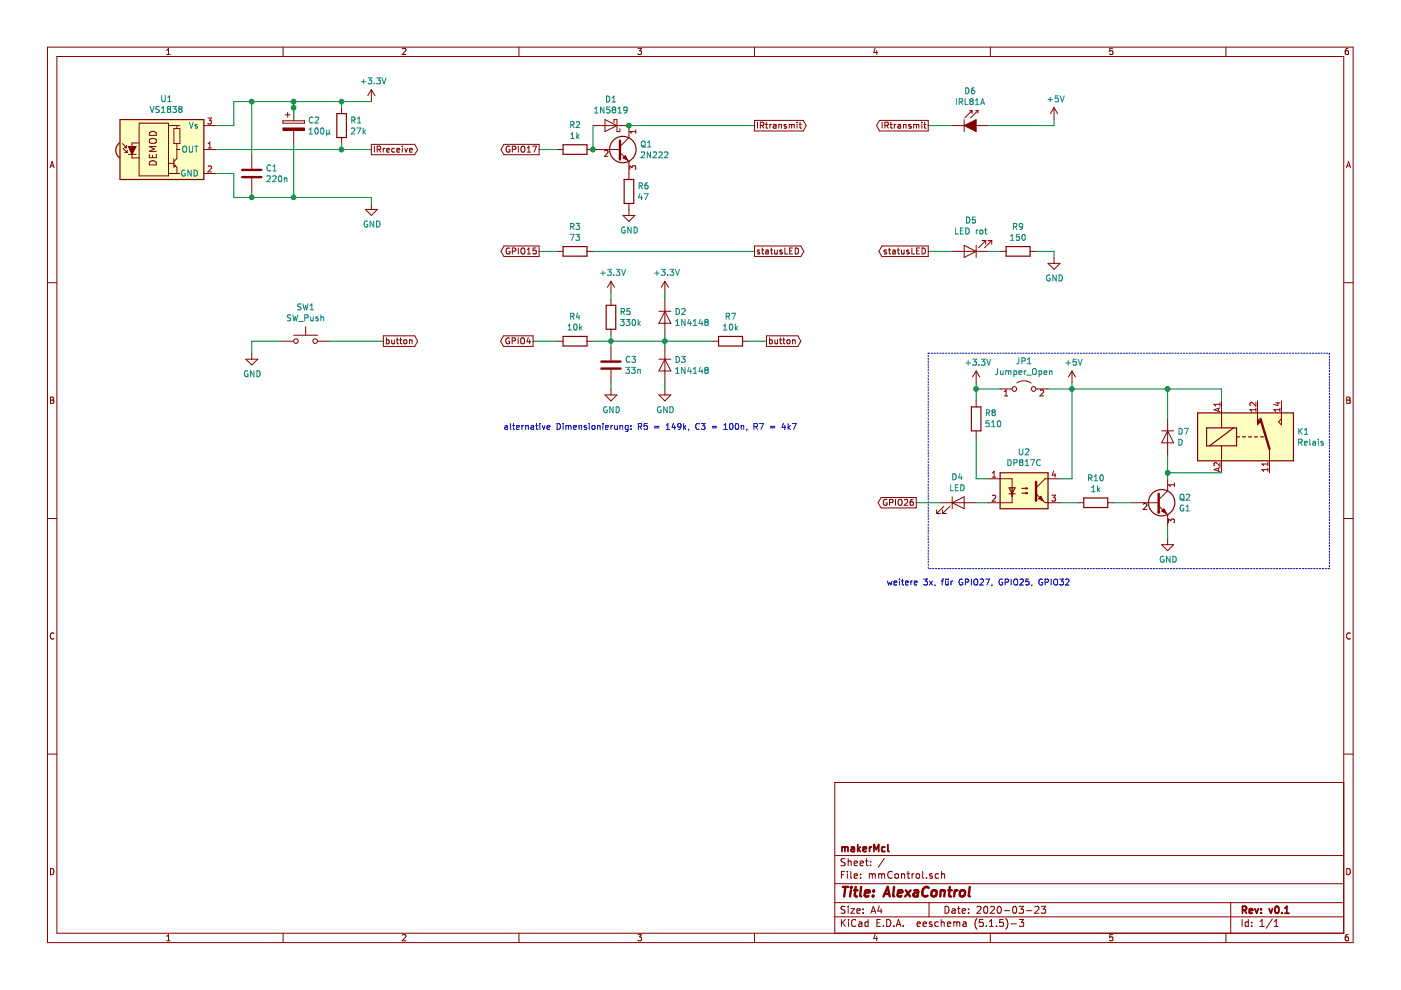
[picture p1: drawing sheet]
EESchema Schematic File Version 4
EELAYER 30 0
EELAYER END
$Descr A4 11693 8268
encoding utf-8
Sheet 1 1
Title "AlexaControl"
Date "2020-03-23"
Rev "v0.1"
Comp "makerMcl"
Comment1 ""
Comment2 ""
Comment3 ""
Comment4 ""
$EndDescr
$Comp
L Device:R R6
U 1 1
P 5250 1600
F 0 "R6" H 5320 1646 50  0000 L CNN
F 1 "47" H 5320 1555 50  0000 L CNN
F 2 "" V 5180 1600 50  0001 C CNN
F 3 "~" H 5250 1600 50  0001 C CNN
	1    5250 1600
	1    0    0    -1  
$EndComp
$Comp
L Device:R R2
U 1 1
P 4800 1250
F 0 "R2" V 4593 1250 50  0000 C CNN
F 1 "1k" V 4684 1250 50  0000 C CNN
F 2 "" V 4730 1250 50  0001 C CNN
F 3 "~" H 4800 1250 50  0001 C CNN
	1    4800 1250
	0    1    1    0   
$EndComp
$Comp
L Device:Q_NPN_CBE Q1
U 1 1
P 5150 1250
F 0 "Q1" H 5341 1296 50  0000 L CNN
F 1 "2N222" H 5341 1205 50  0000 L CNN
F 2 "" H 5350 1350 50  0001 C CNN
F 3 "~" H 5150 1250 50  0001 C CNN
	1    5150 1250
	1    0    0    -1  
$EndComp
$Comp
L Device:D_Schottky D1
U 1 1
P 5100 1050
F 0 "D1" H 5100 834 50  0000 C CNN
F 1 "1N5819" H 5100 925 50  0000 C CNN
F 2 "" H 5100 1050 50  0001 C CNN
F 3 "~" H 5100 1050 50  0001 C CNN
	1    5100 1050
	-1   0    0    1   
$EndComp
Connection ~ 4950 1250
Wire Wire Line
	4950 1050 4950 1250
$Comp
L power:GND #PWR06
U 1 1
P 5250 1750
F 0 "#PWR06" H 5250 1500 50  0001 C CNN
F 1 "GND" H 5255 1577 50  0000 C CNN
F 2 "" H 5250 1750 50  0001 C CNN
F 3 "" H 5250 1750 50  0001 C CNN
	1    5250 1750
	1    0    0    -1  
$EndComp
Text GLabel 6300 1050 2    50   Output ~ 0
IRtransmit
Connection ~ 5250 1050
Text GLabel 4500 1250 0    50   Output ~ 0
GPIO17
Wire Wire Line
	4500 1250 4650 1250
Text GLabel 7750 1050 0    50   Output ~ 0
IRtransmit
$Comp
L LED:IRL81A D6
U 1 1
P 8150 1050
F 0 "D6" H 8100 1340 50  0000 C CNN
F 1 "IRL81A" H 8100 1249 50  0000 C CNN
F 2 "LED_THT:LED_SideEmitter_Rectangular_W4.5mm_H1.6mm" H 8150 1225 50  0001 C CNN
F 3 "http://www.osram-os.com/Graphics/XPic0/00203825_0.pdf" H 8100 1050 50  0001 C CNN
	1    8150 1050
	1    0    0    -1  
$EndComp
$Comp
L power:+5V #PWR010
U 1 1
P 8800 1000
F 0 "#PWR010" H 8800 850 50  0001 C CNN
F 1 "+5V" H 8815 1173 50  0000 C CNN
F 2 "" H 8800 1000 50  0001 C CNN
F 3 "" H 8800 1000 50  0001 C CNN
	1    8800 1000
	1    0    0    -1  
$EndComp
Wire Wire Line
	7950 1050 7750 1050
Text GLabel 7750 2100 0    50   Output ~ 0
statusLED
$Comp
L Device:LED D5
U 1 1
P 8100 2100
F 0 "D5" H 8093 1845 50  0000 C CNN
F 1 "LED rot" H 8093 1936 50  0000 C CNN
F 2 "" H 8100 2100 50  0001 C CNN
F 3 "~" H 8100 2100 50  0001 C CNN
	1    8100 2100
	-1   0    0    1   
$EndComp
$Comp
L power:GND #PWR011
U 1 1
P 8800 2150
F 0 "#PWR011" H 8800 1900 50  0001 C CNN
F 1 "GND" H 8805 1977 50  0000 C CNN
F 2 "" H 8800 2150 50  0001 C CNN
F 3 "" H 8800 2150 50  0001 C CNN
	1    8800 2150
	1    0    0    -1  
$EndComp
Wire Wire Line
	7950 2100 7750 2100
Text GLabel 6300 2100 2    50   Output ~ 0
statusLED
Text GLabel 4500 2100 0    50   Output ~ 0
GPIO15
$Comp
L Device:R R3
U 1 1
P 4800 2100
F 0 "R3" V 4593 2100 50  0000 C CNN
F 1 "73" V 4684 2100 50  0000 C CNN
F 2 "" V 4730 2100 50  0001 C CNN
F 3 "~" H 4800 2100 50  0001 C CNN
	1    4800 2100
	0    1    1    0   
$EndComp
Wire Wire Line
	4650 2100 4500 2100
Text GLabel 3200 2850 2    50   Output ~ 0
button
$Comp
L Switch:SW_Push SW1
U 1 1
P 2550 2850
F 0 "SW1" H 2550 3135 50  0000 C CNN
F 1 "SW_Push" H 2550 3044 50  0000 C CNN
F 2 "" H 2550 3050 50  0001 C CNN
F 3 "~" H 2550 3050 50  0001 C CNN
	1    2550 2850
	1    0    0    -1  
$EndComp
$Comp
L power:GND #PWR01
U 1 1
P 2100 2950
F 0 "#PWR01" H 2100 2700 50  0001 C CNN
F 1 "GND" H 2105 2777 50  0000 C CNN
F 2 "" H 2100 2950 50  0001 C CNN
F 3 "" H 2100 2950 50  0001 C CNN
	1    2100 2950
	1    0    0    -1  
$EndComp
Text GLabel 4450 2850 0    50   Output ~ 0
GPIO4
Text GLabel 6400 2850 2    50   Output ~ 0
button
$Comp
L Device:R R4
U 1 1
P 4800 2850
F 0 "R4" V 4593 2850 50  0000 C CNN
F 1 "10k" V 4684 2850 50  0000 C CNN
F 2 "" V 4730 2850 50  0001 C CNN
F 3 "~" H 4800 2850 50  0001 C CNN
	1    4800 2850
	0    1    1    0   
$EndComp
$Comp
L Device:R R5
U 1 1
P 5100 2650
F 0 "R5" H 5170 2696 50  0000 L CNN
F 1 "330k" H 5170 2605 50  0000 L CNN
F 2 "" V 5030 2650 50  0001 C CNN
F 3 "~" H 5100 2650 50  0001 C CNN
	1    5100 2650
	1    0    0    -1  
$EndComp
$Comp
L Device:R R7
U 1 1
P 6100 2850
F 0 "R7" V 5893 2850 50  0000 C CNN
F 1 "10k" V 5984 2850 50  0000 C CNN
F 2 "" V 6030 2850 50  0001 C CNN
F 3 "~" H 6100 2850 50  0001 C CNN
	1    6100 2850
	0    1    1    0   
$EndComp
$Comp
L Device:C C3
U 1 1
P 5100 3050
F 0 "C3" H 5215 3096 50  0000 L CNN
F 1 "33n" H 5215 3005 50  0000 L CNN
F 2 "" H 5138 2900 50  0001 C CNN
F 3 "~" H 5100 3050 50  0001 C CNN
	1    5100 3050
	1    0    0    -1  
$EndComp
$Comp
L Device:D D2
U 1 1
P 5550 2650
F 0 "D2" V 5504 2729 50  0000 L CNN
F 1 "1N4148" V 5595 2729 50  0000 L CNN
F 2 "" H 5550 2650 50  0001 C CNN
F 3 "~" H 5550 2650 50  0001 C CNN
	1    5550 2650
	0    1    1    0   
$EndComp
Connection ~ 5550 2850
$Comp
L Device:D D3
U 1 1
P 5550 3050
F 0 "D3" V 5504 3129 50  0000 L CNN
F 1 "1N4148" V 5595 3129 50  0000 L CNN
F 2 "" H 5550 3050 50  0001 C CNN
F 3 "~" H 5550 3050 50  0001 C CNN
	1    5550 3050
	0    1    1    0   
$EndComp
$Comp
L power:GND #PWR05
U 1 1
P 5100 3250
F 0 "#PWR05" H 5100 3000 50  0001 C CNN
F 1 "GND" H 5105 3077 50  0000 C CNN
F 2 "" H 5100 3250 50  0001 C CNN
F 3 "" H 5100 3250 50  0001 C CNN
	1    5100 3250
	1    0    0    -1  
$EndComp
$Comp
L power:GND #PWR08
U 1 1
P 5550 3250
F 0 "#PWR08" H 5550 3000 50  0001 C CNN
F 1 "GND" H 5555 3077 50  0000 C CNN
F 2 "" H 5550 3250 50  0001 C CNN
F 3 "" H 5550 3250 50  0001 C CNN
	1    5550 3250
	1    0    0    -1  
$EndComp
$Comp
L power:+3.3V #PWR04
U 1 1
P 5100 2450
F 0 "#PWR04" H 5100 2300 50  0001 C CNN
F 1 "+3.3V" H 5115 2623 50  0000 C CNN
F 2 "" H 5100 2450 50  0001 C CNN
F 3 "" H 5100 2450 50  0001 C CNN
	1    5100 2450
	1    0    0    -1  
$EndComp
Wire Wire Line
	6250 2850 6400 2850
Wire Wire Line
	5250 1050 6300 1050
Wire Wire Line
	4950 2100 6300 2100
Wire Wire Line
	5550 2850 5950 2850
$Comp
L Device:R R9
U 1 1
P 8500 2100
F 0 "R9" V 8293 2100 50  0000 C CNN
F 1 "150" V 8384 2100 50  0000 C CNN
F 2 "" V 8430 2100 50  0001 C CNN
F 3 "~" H 8500 2100 50  0001 C CNN
	1    8500 2100
	0    1    1    0   
$EndComp
Wire Wire Line
	8250 1050 8800 1050
Wire Wire Line
	8650 2100 8800 2100
$Comp
L Interface_Optical:TSDP341xx U1
U 1 1
P 1400 1250
F 0 "U1" H 1388 1675 50  0000 C CNN
F 1 "VS1838" H 1388 1584 50  0000 C CNN
F 2 "OptoDevice:Vishay_MOLD-3Pin" H 1350 875 50  0001 C CNN
F 3 "http://www.vishay.com/docs/82667/tsdp341.pdf" H 2050 1550 50  0001 C CNN
	1    1400 1250
	1    0    0    -1  
$EndComp
$Comp
L power:+3.3V #PWR02
U 1 1
P 3100 850
F 0 "#PWR02" H 3100 700 50  0001 C CNN
F 1 "+3.3V" H 3115 1023 50  0000 C CNN
F 2 "" H 3100 850 50  0001 C CNN
F 3 "" H 3100 850 50  0001 C CNN
	1    3100 850 
	1    0    0    -1  
$EndComp
$Comp
L power:GND #PWR03
U 1 1
P 3100 1700
F 0 "#PWR03" H 3100 1450 50  0001 C CNN
F 1 "GND" H 3105 1527 50  0000 C CNN
F 2 "" H 3100 1700 50  0001 C CNN
F 3 "" H 3100 1700 50  0001 C CNN
	1    3100 1700
	1    0    0    -1  
$EndComp
Text GLabel 3100 1250 2    50   Output ~ 0
IRreceive
Wire Wire Line
	1800 1050 1950 1050
Wire Wire Line
	1800 1450 1950 1450
$Comp
L Device:R R1
U 1 1
P 2850 1050
F 0 "R1" H 2920 1096 50  0000 L CNN
F 1 "27k" H 2920 1005 50  0000 L CNN
F 2 "" V 2780 1050 50  0001 C CNN
F 3 "~" H 2850 1050 50  0001 C CNN
	1    2850 1050
	1    0    0    -1  
$EndComp
$Comp
L Device:C C1
U 1 1
P 2100 1450
F 0 "C1" H 2215 1496 50  0000 L CNN
F 1 "220n" H 2215 1405 50  0000 L CNN
F 2 "" H 2138 1300 50  0001 C CNN
F 3 "~" H 2100 1450 50  0001 C CNN
	1    2100 1450
	1    0    0    -1  
$EndComp
$Comp
L Device:CP C2
U 1 1
P 2450 1050
F 0 "C2" H 2568 1096 50  0000 L CNN
F 1 "100µ" H 2568 1005 50  0000 L CNN
F 2 "" H 2488 900 50  0001 C CNN
F 3 "~" H 2450 1050 50  0001 C CNN
	1    2450 1050
	1    0    0    -1  
$EndComp
Wire Wire Line
	2850 1250 2850 1200
Wire Wire Line
	1800 1250 2850 1250
Wire Wire Line
	2850 1250 3100 1250
Connection ~ 2850 1250
Wire Wire Line
	1950 850  1950 1050
Wire Wire Line
	1950 850  2100 850 
Wire Wire Line
	2850 850  2850 900 
Connection ~ 2850 850 
Wire Wire Line
	2850 850  3100 850 
Wire Wire Line
	2450 850  2450 900 
Connection ~ 2450 850 
Wire Wire Line
	2450 850  2850 850 
Connection ~ 2100 850 
Wire Wire Line
	2100 850  2450 850 
Wire Wire Line
	3100 1700 3100 1650
Wire Wire Line
	3100 1650 2450 1650
Wire Wire Line
	1950 1450 1950 1650
Connection ~ 2450 1650
Wire Wire Line
	3200 2850 2750 2850
Wire Wire Line
	2350 2850 2100 2850
Wire Wire Line
	2100 2850 2100 2950
$Comp
L Isolator:SFH617A-1 U2
U 1 1
P 8550 4100
F 0 "U2" H 8550 4425 50  0000 C CNN
F 1 "DP817C" H 8550 4334 50  0000 C CNN
F 2 "Package_DIP:DIP-4_W7.62mm" H 8350 3900 50  0001 L CIN
F 3 "http://www.vishay.com/docs/83740/sfh617a.pdf" H 8550 4100 50  0001 L CNN
	1    8550 4100
	1    0    0    -1  
$EndComp
$Comp
L Device:LED D4
U 1 1
P 8000 4200
F 0 "D4" H 7993 4416 50  0000 C CNN
F 1 "LED" H 7993 4325 50  0000 C CNN
F 2 "" H 8000 4200 50  0001 C CNN
F 3 "~" H 8000 4200 50  0001 C CNN
	1    8000 4200
	1    0    0    -1  
$EndComp
$Comp
L Device:R R8
U 1 1
P 8150 3500
F 0 "R8" H 8080 3454 50  0000 R CNN
F 1 "510" H 8080 3545 50  0000 R CNN
F 2 "" V 8080 3500 50  0001 C CNN
F 3 "~" H 8150 3500 50  0001 C CNN
	1    8150 3500
	-1   0    0    1   
$EndComp
Text GLabel 7650 4200 0    50   Output ~ 0
GPIO26
Text Notes 7400 4900 0    50   ~ 0
weitere 3x, für GPIO27, GPIO25, GPIO32
Wire Wire Line
	8150 4000 8250 4000
Wire Wire Line
	8250 4200 8150 4200
$Comp
L power:+3.3V #PWR09
U 1 1
P 8150 3200
F 0 "#PWR09" H 8150 3050 50  0001 C CNN
F 1 "+3.3V" H 8165 3373 50  0000 C CNN
F 2 "" H 8150 3200 50  0001 C CNN
F 3 "" H 8150 3200 50  0001 C CNN
	1    8150 3200
	1    0    0    -1  
$EndComp
Wire Wire Line
	8150 3200 8150 3250
Wire Wire Line
	8150 3250 8350 3250
Connection ~ 8150 3250
Wire Wire Line
	8150 3250 8150 3350
$Comp
L Device:R R10
U 1 1
P 9150 4200
F 0 "R10" V 8943 4200 50  0000 C CNN
F 1 "1k" V 9034 4200 50  0000 C CNN
F 2 "" V 9080 4200 50  0001 C CNN
F 3 "~" H 9150 4200 50  0001 C CNN
	1    9150 4200
	0    1    1    0   
$EndComp
$Comp
L Device:Q_NPN_CBE Q2
U 1 1
P 9650 4200
F 0 "Q2" H 9841 4246 50  0000 L CNN
F 1 "G1" H 9841 4155 50  0000 L CNN
F 2 "" H 9850 4300 50  0001 C CNN
F 3 "~" H 9650 4200 50  0001 C CNN
	1    9650 4200
	1    0    0    -1  
$EndComp
$Comp
L Device:D D7
U 1 1
P 9750 3650
F 0 "D7" V 9704 3729 50  0000 L CNN
F 1 "D" V 9795 3729 50  0000 L CNN
F 2 "" H 9750 3650 50  0001 C CNN
F 3 "~" H 9750 3650 50  0001 C CNN
	1    9750 3650
	0    1    1    0   
$EndComp
$Comp
L Relay:FINDER-32.21-x000 K1
U 1 1
P 10400 3650
F 0 "K1" H 10830 3696 50  0000 L CNN
F 1 "Relais" H 10830 3605 50  0000 L CNN
F 2 "Relay_THT:Relay_SPST_Finder_32.21-x300" H 11670 3620 50  0001 C CNN
F 3 "https://gfinder.findernet.com/assets/Series/355/S32EN.pdf" H 10400 3650 50  0001 C CNN
	1    10400 3650
	1    0    0    -1  
$EndComp
Wire Wire Line
	10200 3950 9750 3950
Wire Wire Line
	9750 3250 8950 3250
Wire Wire Line
	9750 3250 9750 3500
Wire Wire Line
	9750 3800 9750 3950
Connection ~ 9750 3950
Wire Wire Line
	9750 3950 9750 4000
Wire Wire Line
	10200 3350 10200 3250
Wire Wire Line
	10200 3250 9750 3250
Connection ~ 9750 3250
Wire Wire Line
	9450 4200 9300 4200
Wire Wire Line
	8850 4200 9000 4200
Wire Wire Line
	8850 4000 8950 4000
Wire Wire Line
	8950 4000 8950 3250
Connection ~ 8950 3250
Wire Wire Line
	8950 3250 8750 3250
Wire Wire Line
	8150 3650 8150 4000
$Comp
L power:GND #PWR013
U 1 1
P 9750 4500
F 0 "#PWR013" H 9750 4250 50  0001 C CNN
F 1 "GND" H 9755 4327 50  0000 C CNN
F 2 "" H 9750 4500 50  0001 C CNN
F 3 "" H 9750 4500 50  0001 C CNN
	1    9750 4500
	1    0    0    -1  
$EndComp
Wire Wire Line
	9750 4500 9750 4400
Wire Wire Line
	8800 1000 8800 1050
Wire Wire Line
	8800 2100 8800 2150
Wire Wire Line
	8350 2100 8250 2100
Wire Wire Line
	7650 4200 7850 4200
Wire Notes Line
	7750 2950 11100 2950
Wire Notes Line
	11100 2950 11100 4750
Wire Notes Line
	11100 4750 7750 4750
Wire Notes Line
	7750 4750 7750 2950
$Comp
L Jumper:Jumper_2_Open JP1
U 1 1
P 8550 3250
F 0 "JP1" H 8550 3485 50  0000 C CNN
F 1 "Jumper_Open" H 8550 3394 50  0000 C CNN
F 2 "" H 8550 3250 50  0001 C CNN
F 3 "~" H 8550 3250 50  0001 C CNN
	1    8550 3250
	1    0    0    -1  
$EndComp
$Comp
L power:+5V #PWR012
U 1 1
P 8950 3200
F 0 "#PWR012" H 8950 3050 50  0001 C CNN
F 1 "+5V" H 8965 3373 50  0000 C CNN
F 2 "" H 8950 3200 50  0001 C CNN
F 3 "" H 8950 3200 50  0001 C CNN
	1    8950 3200
	1    0    0    -1  
$EndComp
Wire Wire Line
	8950 3200 8950 3250
Wire Wire Line
	4950 2850 5100 2850
Wire Wire Line
	5100 2800 5100 2850
Connection ~ 5100 2850
Wire Wire Line
	5100 2850 5550 2850
Wire Wire Line
	5100 2900 5100 2850
Wire Wire Line
	5100 3200 5100 3250
Wire Wire Line
	5550 3200 5550 3250
Wire Wire Line
	5550 2800 5550 2850
Wire Wire Line
	5550 2850 5550 2900
$Comp
L power:+3.3V #PWR07
U 1 1
P 5550 2450
F 0 "#PWR07" H 5550 2300 50  0001 C CNN
F 1 "+3.3V" H 5565 2623 50  0000 C CNN
F 2 "" H 5550 2450 50  0001 C CNN
F 3 "" H 5550 2450 50  0001 C CNN
	1    5550 2450
	1    0    0    -1  
$EndComp
Wire Wire Line
	5550 2450 5550 2500
Wire Wire Line
	5100 2450 5100 2500
Wire Wire Line
	4450 2850 4650 2850
Connection ~ 2450 900 
Wire Wire Line
	2450 900  2450 1000
Wire Wire Line
	2100 850  2100 1300
Wire Wire Line
	2450 1200 2450 1650
Wire Wire Line
	1950 1650 2100 1650
Wire Wire Line
	2100 1600 2100 1650
Connection ~ 2100 1650
Wire Wire Line
	2100 1650 2450 1650
Text Notes 4200 3600 0    50   ~ 0
alternative Dimensionierung: R5 = 149k, C3 = 100n, R7 = 4k7
$EndSCHEMATC
